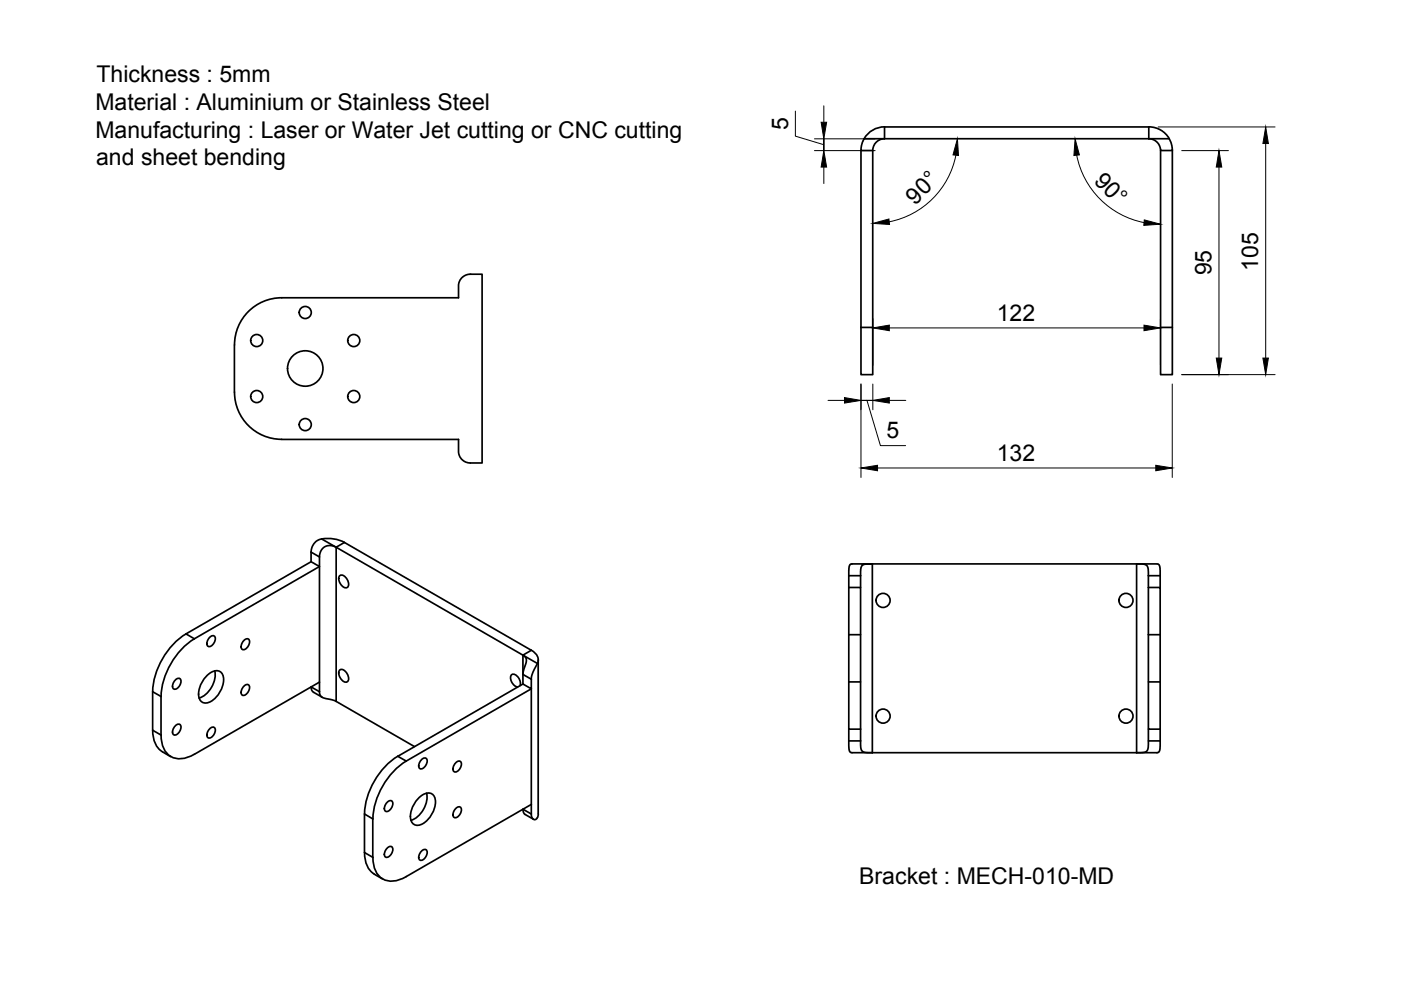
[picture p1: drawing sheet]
<svg xmlns="http://www.w3.org/2000/svg" width="297mm" height="210mm" viewBox="0 0 297 210" stroke-linecap="round" stroke-linejoin="round" font-family="sans-serif">
<!-- layer: Visible -->
<g fill="none" stroke="#000" stroke-width=".36">
<path d="M182.5 31.9v47.5h2.5v-47.5M187.5 26.9h56.1M243.6 26.9a5.1 5.1 0 0 1 4.9 4.5l.1 .5h-2.5l-.2-1-.6-.7-.5-.5-1.1-.3h-56.3l-1 .3-.6 .5-.5 .7-.3 1h-2.5l.2-1.3a5 5 0 0 1 4.8-3.7M246.1 31.9v47.5h2.5v-47.5M59.7 93.1a10 10 0 0 1-10-9.9v-10.1a10 10 0 0 1 10-10h37.5v-2.5a2.49 2.49 0 0 1 2.5-2.5h2.5v40.1h-2.5a2.49 2.49 0 0 1-2.5-2.5v-2.5h-37.5M66 119.1l-26.6 15.3a15.6 15.6 0 0 0-7 12.2v8.2a5 5 0 0 0 2 4.6l1.8 1M185 119.6h56M241 119.6l1.8 .1 .5 .4 .2 1.1v3.4M241 119.6l4.7 .1 .3 .8v4.1M44.5 135.1a.65 .65 0 0 1 1.1-.1 1.59 1.59 0 0 1-1.5 2 1.45 1.45 0 0 1 .4-1.9zM51.7 135.8a.65 .65 0 0 1 1.1-.1 1.59 1.59 0 0 1-1.4 2 1.45 1.45 0 0 1 .3-1.9zM67.7 120.1l-26.5 15.3a15.7 15.7 0 0 0-7.1 12.3l.1 8.1a4.5 4.5 0 0 0 3.2 5 5.9 5.9 0 0 0 3.8-.9l26.5-15.3v2.2l.2 .6 .3 .4 3 .9 16.7 9.6"/>
<path d="M72 122.1a1.29 1.29 0 0 1 1.7 1 1.14 1.14 0 0 1-.2 1.5 1.85 1.85 0 0 1-1.5-2.5zM112.7 137.9a2.3 2.3 0 0 1 .9 3.4l-.9 2.3-.1 2.4-1.7-1v-2.5l.7-2.4-.1-.6-.6-.6-39.9-23-.9-.2h-.7l-.6 .3-.6 .5-.5 1.4v2.2l-1.7-1 .1-2.8a2.64 2.64 0 0 1 2.1-2l2.2-.1 1.4 .3 1.2 .5 39.6 22.9M114.1 139.9v32.7l-.2 .7a.68 .68 0 0 1-.8 .4 .68 .68 0 0 1-.4-.8l-.1-2.3-26.5 15.3M180 124.6v-4.1l.3-.8 4.7-.1-1.8 .1-.5 .4-.2 1.1v3.4M180 124.6v30h2.5M180 124.6h2.5v30M243.5 124.6v30h2.5M243.5 124.6h2.5v30M37.2 144.2a.65 .65 0 0 1 1.1-.1 1.59 1.59 0 0 1-1.5 2 1.45 1.45 0 0 1 .4-1.9zM37.2 153.9a.65 .65 0 0 1 1.1-.1 1.59 1.59 0 0 1-1.5 2 1.45 1.45 0 0 1 .4-1.9zM43.7 143.4a2.38 2.38 0 0 1 3.1-.9 3.5 3.5 0 0 1-.2 4.2 4.3 4.3 0 0 1-3 2.4 1.82 1.82 0 0 1-1.4-2.6 6.2 6.2 0 0 1 1.5-3.1zM44.5 154.5a.65 .65 0 0 1 1.1-.1 1.59 1.59 0 0 1-1.5 2 1.45 1.45 0 0 1 .4-1.9z"/>
<path d="M45.5 142.3a5.4 5.4 0 0 1-3.3 5.7M51.7 145.5a.65 .65 0 0 1 1.1-.1 1.59 1.59 0 0 1-1.4 2 1.45 1.45 0 0 1 .3-1.9zM66 145.6a1.29 1.29 0 0 0 .5 1.2l1.8 1M72 142.1a1.29 1.29 0 0 1 1.7 1 1.14 1.14 0 0 1-.2 1.5 1.85 1.85 0 0 1-1.5-2.5zM110.2 145.4a2.02 2.02 0 0 0-1.3-2.5l-.4 .1a1.71 1.71 0 0 0 .7 2.4l.5 .3M110.9 145l-26.6 15.4M112.6 146l-26.5 15.4a15.6 15.6 0 0 0-7 12.2M180 154.6v4.2l.2 .6 .3 .2h64.9l.3-.2 .2-.6 .1-4.2M182.5 154.6v3.4l.1 1 .6 .5 1.8 .1M243.5 154.6v3.4l-.2 1-.5 .5-1.8 .1M79 173.6v8.2M82.1 170.1a.65 .65 0 0 1 1.1-.1 1.59 1.59 0 0 1-1.4 2 1.45 1.45 0 0 1 .3-1.9z"/>
<path d="M82.1 179.8a.65 .65 0 0 1 1.1-.1 1.59 1.59 0 0 1-1.4 2 1.45 1.45 0 0 1 .3-1.9zM84.4 160.3a15.6 15.6 0 0 0-7.1 12.3v8.2a5 5 0 0 0 2.1 4.5M88.6 169.3a2.38 2.38 0 0 1 3.1-.9 3.5 3.5 0 0 1-.1 4.2 4.3 4.3 0 0 1-3.1 2.4 1.82 1.82 0 0 1-1.4-2.6 6.2 6.2 0 0 1 1.5-3.1zM89.4 161a.65 .65 0 0 1 1.1 0 1.59 1.59 0 0 1-1.5 2 1.45 1.45 0 0 1 .4-2zM90.4 168.2a5.4 5.4 0 0 1-3.3 5.7M96.7 171.4a.65 .65 0 0 1 1.1-.1 1.59 1.59 0 0 1-1.5 2 1.45 1.45 0 0 1 .4-1.9zM96.7 161.7a.65 .65 0 0 1 1.1-.1 1.59 1.59 0 0 1-1.5 2 1.45 1.45 0 0 1 .4-1.9zM110.9 171.6l.1 .7 .3 .3 1.8 1.1M79.1 181.8a4.5 4.5 0 0 0 3.2 5 5.8 5.8 0 0 0 3.8-.9M79.4 185.3l1.7 1.1M89.4 180.4a.65 .65 0 0 1 1.1 0 1.59 1.59 0 0 1-1.5 2 1.45 1.45 0 0 1 .4-2z"/>
<circle cx="54.4" cy="72.2" r="1.28"/>
<circle cx="64.7" cy="66.3" r="1.28"/>
<circle cx="64.7" cy="78.1" r="3.8"/>
<circle cx="75" cy="72.2" r="1.28"/>
<circle cx="54.4" cy="84.1" r="1.28"/>
<circle cx="64.7" cy="90" r="1.28"/>
<circle cx="75" cy="84.1" r="1.28"/>
<circle cx="187.2" cy="127.3" r="1.49"/>
<circle cx="238.7" cy="127.3" r="1.49"/>
<circle cx="187.2" cy="151.8" r="1.49"/>
<circle cx="238.7" cy="151.8" r="1.49"/>
</g>
<g fill="none" stroke="#000" stroke-width=".36">
<path d="M187.5 26.9v2.5h-4.3M243.6 26.9v2.5h4.3M182.5 69.4h2.5M246.1 69.4h2.5M66 117.1l1.7 1M68.2 114.3l3.1 1.7M71.3 116v32.7M73 115l-1.7 1M185 119.6v40M241 119.6v40M39.4 134.4l1.8 1M67.7 120.1v24.5"/>
<path d="M110.9 138.9v4.1l1.7 1M110.9 138.9l3 1.8M112.6 137.9l-1.7 1M180 122.1h2.5M180 134.6h2.5M243.5 122.1h2.5M243.5 134.6h2.5M32.4 146.7l1.7 1M32.4 154.8l1.7 1M66 145.6l1.7 1.1M112.6 146v24.6M180 157.1h2.5"/>
<path d="M180 144.6h2.5M243.5 157.1h2.5M243.5 144.6h2.5M77.3 172.6l1.7 1M84.3 160.4l1.8 1M110.9 171.6l1.7 1M77.3 180.8l1.7 1"/>
</g>
<!-- layer: Dimensions -->
<g fill="none" stroke="#000" stroke-width=".21">
<path d="M168.6 23.6v5.3l6.1 1.8M172.7 31.9h12.8M172.7 29.4h12.8M174.7 31.9v-2.5v2.5M174.7 22.4v3.5M174.7 35.4v3.5M202.7 32.9a17.9 17.9 0 0 1-14.1 14.1M228.3 32.9a18.1 18.1 0 0 0 14.3 14.3M245.6 26.9h24.7M250.5 31.9h10M258.4 35.4v40.5M268.4 30.4v45.5"/>
<path d="M185.1 67.5v9.9M188.6 69.5h53.9M246 67.5v9.9M250.5 79.4h19.8M175.6 84.9h3.4M182.5 84.9h2.6h-2.6M182.5 81.4v19.8M183.8 84.9l2.9 9.6h5.3M185.1 81.4v5.5M186.1 99.2h58.9M188.6 84.9h3.4M248.5 81.4v19.8"/>
</g>
<g fill="#000" stroke="#000" stroke-width=".21">
<path d="M174.7 31.9l.6 3.5h-1.2zM174.1 25.9h1.2l-.6 3.5zM203 29.4l.2 3.6-1.1-.2zM227.9 29.4l1 3.4-1.2 .2zM258.4 31.9l.6 3.5h-1.1zM268.4 26.9l.5 3.5h-1.1zM185.1 47.4l3.4-1 .1 1.2zM242.6 46.6l3.4 .9-3.5 .3zM185.1 69.5l3.5-.6v1.2zM242.5 68.9l3.5 .6-3.5 .6zM257.9 75.9h1.1l-.6 3.5zM267.8 75.9h1.1l-.5 3.5z"/>
<path d="M179 84.3l3.5 .6-3.5 .6zM182.5 99.2l3.6-.5v1.1zM185.1 84.9l3.5-.6v1.2zM245 98.7l3.5 .5-3.5 .6z"/>
</g>
<g font-size="4.9">
<text x="20.4" y="17.4">Thickness : 5mm</text>
<text x="20.2" y="23.3">Material : Aluminium or Stainless Steel</text>
<text x="20.2" y="29.2">Manufacturing : Laser or Water Jet cutting or CNC cutting</text>
<text x="167.1" y="27.6" transform="rotate(-90 167.1 27.6)">5</text>
<text x="20.4" y="35">and sheet bending</text>
<text x="231.8" y="38.6" transform="rotate(45 231.8 38.6)">90°</text>
<text x="194.1" y="43.6" transform="rotate(-45 194.1 43.6)">90°</text>
<text x="256.9" y="58.4" transform="rotate(-90 256.9 58.4)">95</text>
<text x="266.8" y="57.4" transform="rotate(-90 266.8 57.4)">105</text>
<text x="211.3" y="68">122</text>
<text x="188" y="92.9">5</text>
<text x="211.3" y="97.7">132</text>
<text x="182.2" y="187.4">Bracket : MECH-010-MD</text>
</g>
</svg>
